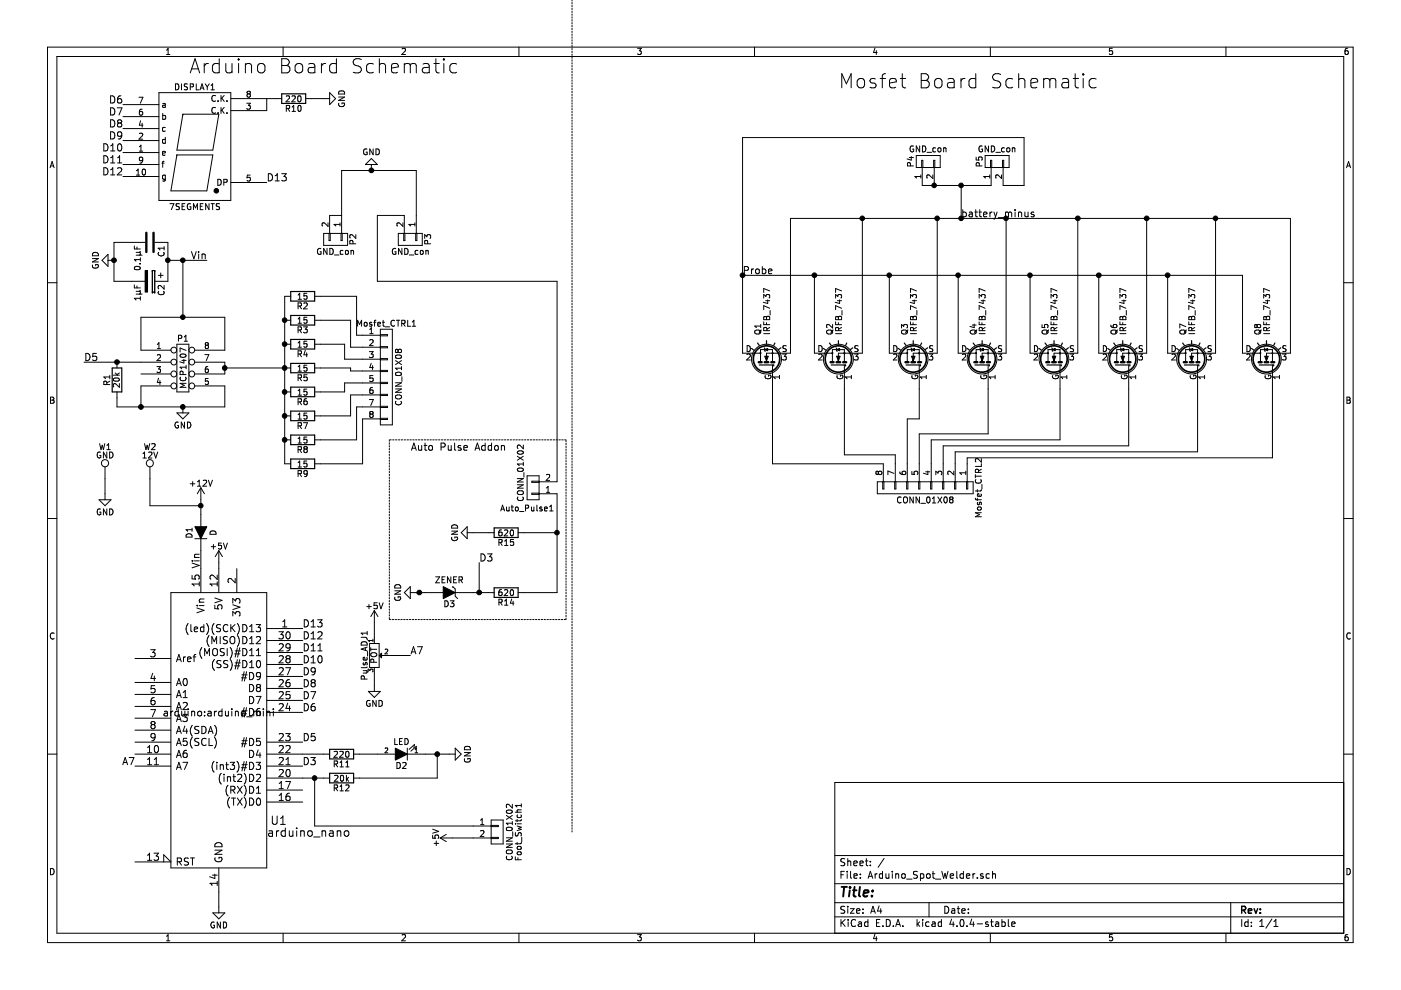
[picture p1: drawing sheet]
EESchema Schematic File Version 2
LIBS:power
LIBS:device
LIBS:transistors
LIBS:conn
LIBS:linear
LIBS:regul
LIBS:74xx
LIBS:cmos4000
LIBS:adc-dac
LIBS:memory
LIBS:xilinx
LIBS:microcontrollers
LIBS:dsp
LIBS:microchip
LIBS:analog_switches
LIBS:motorola
LIBS:texas
LIBS:intel
LIBS:audio
LIBS:interface
LIBS:digital-audio
LIBS:philips
LIBS:display
LIBS:cypress
LIBS:siliconi
LIBS:opto
LIBS:atmel
LIBS:contrib
LIBS:valves
LIBS:Arduino_Spot_Welder-cache
EELAYER 25 0
EELAYER END
$Descr A4 11693 8268
encoding utf-8
Sheet 1 1
Title ""
Date ""
Rev ""
Comp ""
Comment1 ""
Comment2 ""
Comment3 ""
Comment4 ""
$EndDescr
$Comp
L arduino_mini U1
U 1 1
P 1825 5900
F 0 "U1" H 2325 4950 70  0000 C CNN
F 1 "arduino_nano" H 2575 4850 70  0000 C CNN
F 2 "arduino:arduino_mini" H 1825 5850 60  0000 C CNN
F 3 "" H 1825 5900 60  0001 C CNN
	1    1825 5900
	1    0    0    -1  
$EndComp
$Comp
L LTS-6980HR DISPLAY1
U 1 1
P 1625 1275
F 0 "DISPLAY1" H 1625 1825 50  0000 C CNN
F 1 "7SEGMENTS" H 1625 825 50  0000 C CNN
F 2 "Displays_7-Segment:7SegmentLED_LTS6760_LTS6780" H 1625 1275 50  0001 C CNN
F 3 "" H 1625 1275 50  0000 C CNN
	1    1625 1275
	1    0    0    -1  
$EndComp
$Comp
L +12V #PWR01
U 1 1
P 1675 4175
F 0 "#PWR01" H 1675 4025 50  0001 C CNN
F 1 "+12V" H 1675 4315 50  0000 C CNN
F 2 "" H 1675 4175 50  0000 C CNN
F 3 "" H 1675 4175 50  0000 C CNN
	1    1675 4175
	1    0    0    -1  
$EndComp
$Comp
L GND #PWR02
U 1 1
P 1825 7575
F 0 "#PWR02" H 1825 7325 50  0001 C CNN
F 1 "GND" H 1825 7425 50  0000 C CNN
F 2 "" H 1825 7575 50  0000 C CNN
F 3 "" H 1825 7575 50  0000 C CNN
	1    1825 7575
	1    0    0    -1  
$EndComp
$Comp
L D D1
U 1 1
P 1675 4450
F 0 "D1" H 1675 4550 50  0000 C CNN
F 1 "D" H 1675 4350 50  0000 C CNN
F 2 "Diodes_SMD:D_SMA_Handsoldering" H 1675 4450 50  0001 C CNN
F 3 "" H 1675 4450 50  0000 C CNN
	1    1675 4450
	0    -1   -1   0   
$EndComp
$Comp
L LED D2
U 1 1
P 3350 6300
F 0 "D2" H 3350 6400 50  0000 C CNN
F 1 "LED" H 3350 6200 50  0000 C CNN
F 2 "Resistors_SMD:R_1206_HandSoldering" H 3350 6300 50  0001 C CNN
F 3 "" H 3350 6300 50  0000 C CNN
	1    3350 6300
	-1   0    0    1   
$EndComp
$Comp
L R R11
U 1 1
P 2850 6300
F 0 "R11" V 2930 6300 50  0000 C CNN
F 1 "220" V 2850 6300 50  0000 C CNN
F 2 "Resistors_SMD:R_1206_HandSoldering" V 2780 6300 50  0001 C CNN
F 3 "" H 2850 6300 50  0000 C CNN
	1    2850 6300
	0    1    1    0   
$EndComp
$Comp
L GND #PWR03
U 1 1
P 3750 6300
F 0 "#PWR03" H 3750 6050 50  0001 C CNN
F 1 "GND" H 3750 6150 50  0000 C CNN
F 2 "" H 3750 6300 50  0000 C CNN
F 3 "" H 3750 6300 50  0000 C CNN
	1    3750 6300
	0    -1   -1   0   
$EndComp
Text Label 2525 5950 0    60   ~ 0
D6
Text Label 2525 5850 0    60   ~ 0
D7
Text Label 2525 5750 0    60   ~ 0
D8
Text Label 2525 5650 0    60   ~ 0
D9
Text Label 2525 5550 0    60   ~ 0
D10
Text Label 2525 5450 0    60   ~ 0
D11
Text Label 2525 5350 0    60   ~ 0
D12
Text Label 2525 5250 0    60   ~ 0
D13
Text Label 2225 1525 0    60   ~ 0
D13
Text Label 1025 875  2    60   ~ 0
D6
Text Label 1025 975  2    60   ~ 0
D7
Text Label 1025 1075 2    60   ~ 0
D8
Text Label 1025 1175 2    60   ~ 0
D9
Text Label 1025 1275 2    60   ~ 0
D10
Text Label 1025 1375 2    60   ~ 0
D11
Text Label 1025 1475 2    60   ~ 0
D12
$Comp
L GND #PWR04
U 1 1
P 2700 825
F 0 "#PWR04" H 2700 575 50  0001 C CNN
F 1 "GND" H 2700 675 50  0000 C CNN
F 2 "" H 2700 825 50  0000 C CNN
F 3 "" H 2700 825 50  0000 C CNN
	1    2700 825 
	0    -1   -1   0   
$EndComp
$Comp
L R R10
U 1 1
P 2450 825
F 0 "R10" V 2530 825 50  0000 C CNN
F 1 "220" V 2450 825 50  0000 C CNN
F 2 "Resistors_SMD:R_1206_HandSoldering" V 2380 825 50  0001 C CNN
F 3 "" H 2450 825 50  0000 C CNN
	1    2450 825 
	0    1    1    0   
$EndComp
$Comp
L POT Pulse_ADJ1
U 1 1
P 3125 5475
F 0 "Pulse_ADJ1" H 3125 5395 50  0000 C CNN
F 1 "POT" H 3125 5475 50  0000 C CNN
F 2 "pots_own:RK09K1130A5R" H 3125 5475 50  0001 C CNN
F 3 "" H 3125 5475 50  0000 C CNN
	1    3125 5475
	0    1    1    0   
$EndComp
$Comp
L GND #PWR05
U 1 1
P 3125 5725
F 0 "#PWR05" H 3125 5475 50  0001 C CNN
F 1 "GND" H 3125 5575 50  0000 C CNN
F 2 "" H 3125 5725 50  0000 C CNN
F 3 "" H 3125 5725 50  0000 C CNN
	1    3125 5725
	1    0    0    -1  
$EndComp
$Comp
L +5V #PWR06
U 1 1
P 1825 4700
F 0 "#PWR06" H 1825 4550 50  0001 C CNN
F 1 "+5V" H 1825 4840 50  0000 C CNN
F 2 "" H 1825 4700 50  0000 C CNN
F 3 "" H 1825 4700 50  0000 C CNN
	1    1825 4700
	1    0    0    -1  
$EndComp
$Comp
L +5V #PWR07
U 1 1
P 3125 5200
F 0 "#PWR07" H 3125 5050 50  0001 C CNN
F 1 "+5V" H 3125 5340 50  0000 C CNN
F 2 "" H 3125 5200 50  0000 C CNN
F 3 "" H 3125 5200 50  0000 C CNN
	1    3125 5200
	1    0    0    -1  
$EndComp
$Comp
L R R12
U 1 1
P 2850 6500
F 0 "R12" V 2930 6500 50  0000 C CNN
F 1 "20k" V 2850 6500 50  0000 C CNN
F 2 "Resistors_SMD:R_1206_HandSoldering" V 2780 6500 50  0001 C CNN
F 3 "" H 2850 6500 50  0000 C CNN
	1    2850 6500
	0    1    1    0   
$EndComp
$Comp
L CONN_01X02 Foot_Switch1
U 1 1
P 4150 6950
F 0 "Foot_Switch1" V 4325 6950 50  0000 C CNN
F 1 "CONN_01X02" V 4250 6950 50  0000 C CNN
F 2 "Connectors_Molex:Molex_KK-6410-02_02x2.54mm_Straight" H 4150 6950 50  0001 C CNN
F 3 "" H 4150 6950 50  0000 C CNN
	1    4150 6950
	1    0    0    -1  
$EndComp
$Comp
L +5V #PWR08
U 1 1
P 3775 7000
F 0 "#PWR08" H 3775 6850 50  0001 C CNN
F 1 "+5V" H 3775 7140 50  0000 C CNN
F 2 "" H 3775 7000 50  0000 C CNN
F 3 "" H 3775 7000 50  0000 C CNN
	1    3775 7000
	0    -1   -1   0   
$EndComp
$Comp
L CONN_01X02 P2
U 1 1
P 2800 2000
F 0 "P2" H 2800 2150 50  0000 C CNN
F 1 "GND_con" V 2900 2000 50  0000 C CNN
F 2 "Pin_Headers:Pin_Header_Straight_1x02_Pitch2.54mm" H 2800 2000 50  0001 C CNN
F 3 "" H 2800 2000 50  0000 C CNN
	1    2800 2000
	0    1    1    0   
$EndComp
$Comp
L CONN_01X02 P3
U 1 1
P 3425 2000
F 0 "P3" H 3425 2150 50  0000 C CNN
F 1 "GND_con" V 3525 2000 50  0000 C CNN
F 2 "Pin_Headers:Pin_Header_Straight_1x02_Pitch2.54mm" H 3425 2000 50  0001 C CNN
F 3 "" H 3425 2000 50  0000 C CNN
	1    3425 2000
	0    1    1    0   
$EndComp
$Comp
L GND #PWR09
U 1 1
P 3100 1425
F 0 "#PWR09" H 3100 1175 50  0001 C CNN
F 1 "GND" H 3100 1275 50  0000 C CNN
F 2 "" H 3100 1425 50  0000 C CNN
F 3 "" H 3100 1425 50  0000 C CNN
	1    3100 1425
	-1   0    0    1   
$EndComp
$Comp
L DIL8 P1
U 1 1
P 1525 3075
F 0 "P1" H 1525 3325 50  0000 C CNN
F 1 "MCP1407" V 1525 3075 50  0000 C CNN
F 2 "Housings_DIP:DIP-8_W7.62mm_Socket_LongPads" H 1525 3075 50  0001 C CNN
F 3 "" H 1525 3075 50  0000 C CNN
	1    1525 3075
	1    0    0    -1  
$EndComp
$Comp
L GND #PWR010
U 1 1
P 1525 3400
F 0 "#PWR010" H 1525 3150 50  0001 C CNN
F 1 "GND" H 1525 3250 50  0000 C CNN
F 2 "" H 1525 3400 50  0000 C CNN
F 3 "" H 1525 3400 50  0000 C CNN
	1    1525 3400
	1    0    0    -1  
$EndComp
$Comp
L C C1
U 1 1
P 1250 2025
F 0 "C1" H 1275 2125 50  0000 L CNN
F 1 "0.1µF" H 1275 1925 50  0000 L CNN
F 2 "Capacitors_SMD:C_1210_HandSoldering" H 1288 1875 50  0001 C CNN
F 3 "" H 1250 2025 50  0000 C CNN
	1    1250 2025
	0    1    1    0   
$EndComp
$Comp
L CP C2
U 1 1
P 1250 2350
F 0 "C2" H 1275 2450 50  0000 L CNN
F 1 "1µF" H 1275 2250 50  0000 L CNN
F 2 "Capacitors_ThroughHole:C_Disc_D7.5mm_W5.0mm_P5.00mm" H 1288 2200 50  0001 C CNN
F 3 "" H 1250 2350 50  0000 C CNN
	1    1250 2350
	0    1    1    0   
$EndComp
$Comp
L GND #PWR011
U 1 1
P 950 2175
F 0 "#PWR011" H 950 1925 50  0001 C CNN
F 1 "GND" H 950 2025 50  0000 C CNN
F 2 "" H 950 2175 50  0000 C CNN
F 3 "" H 950 2175 50  0000 C CNN
	1    950  2175
	0    1    1    0   
$EndComp
Text Label 1675 4750 1    60   ~ 0
Vin
Text Label 1725 2175 2    60   ~ 0
Vin
Text Label 2525 6200 0    60   ~ 0
D5
$Comp
L R R1
U 1 1
P 975 3175
F 0 "R1" V 1055 3175 50  0000 C CNN
F 1 "20k" V 975 3175 50  0000 C CNN
F 2 "Resistors_SMD:R_1206_HandSoldering" V 905 3175 50  0001 C CNN
F 3 "" H 975 3175 50  0000 C CNN
	1    975  3175
	-1   0    0    1   
$EndComp
Text Label 700  3025 0    60   ~ 0
D5
$Comp
L R R2
U 1 1
P 2525 2475
F 0 "R2" V 2605 2475 50  0000 C CNN
F 1 "15" V 2525 2475 50  0000 C CNN
F 2 "Resistors_SMD:R_1206_HandSoldering" V 2455 2475 50  0001 C CNN
F 3 "" H 2525 2475 50  0000 C CNN
	1    2525 2475
	0    1    1    0   
$EndComp
$Comp
L R R3
U 1 1
P 2525 2675
F 0 "R3" V 2605 2675 50  0000 C CNN
F 1 "15" V 2525 2675 50  0000 C CNN
F 2 "Resistors_SMD:R_1206_HandSoldering" V 2455 2675 50  0001 C CNN
F 3 "" H 2525 2675 50  0000 C CNN
	1    2525 2675
	0    1    1    0   
$EndComp
$Comp
L R R4
U 1 1
P 2525 2875
F 0 "R4" V 2605 2875 50  0000 C CNN
F 1 "15" V 2525 2875 50  0000 C CNN
F 2 "Resistors_SMD:R_1206_HandSoldering" V 2455 2875 50  0001 C CNN
F 3 "" H 2525 2875 50  0000 C CNN
	1    2525 2875
	0    1    1    0   
$EndComp
$Comp
L R R5
U 1 1
P 2525 3075
F 0 "R5" V 2605 3075 50  0000 C CNN
F 1 "15" V 2525 3075 50  0000 C CNN
F 2 "Resistors_SMD:R_1206_HandSoldering" V 2455 3075 50  0001 C CNN
F 3 "" H 2525 3075 50  0000 C CNN
	1    2525 3075
	0    1    1    0   
$EndComp
$Comp
L R R6
U 1 1
P 2525 3275
F 0 "R6" V 2605 3275 50  0000 C CNN
F 1 "15" V 2525 3275 50  0000 C CNN
F 2 "Resistors_SMD:R_1206_HandSoldering" V 2455 3275 50  0001 C CNN
F 3 "" H 2525 3275 50  0000 C CNN
	1    2525 3275
	0    1    1    0   
$EndComp
$Comp
L R R7
U 1 1
P 2525 3475
F 0 "R7" V 2605 3475 50  0000 C CNN
F 1 "15" V 2525 3475 50  0000 C CNN
F 2 "Resistors_SMD:R_1206_HandSoldering" V 2455 3475 50  0001 C CNN
F 3 "" H 2525 3475 50  0000 C CNN
	1    2525 3475
	0    1    1    0   
$EndComp
$Comp
L R R8
U 1 1
P 2525 3675
F 0 "R8" V 2605 3675 50  0000 C CNN
F 1 "15" V 2525 3675 50  0000 C CNN
F 2 "Resistors_SMD:R_1206_HandSoldering" V 2455 3675 50  0001 C CNN
F 3 "" H 2525 3675 50  0000 C CNN
	1    2525 3675
	0    1    1    0   
$EndComp
$Comp
L R R9
U 1 1
P 2525 3875
F 0 "R9" V 2605 3875 50  0000 C CNN
F 1 "15" V 2525 3875 50  0000 C CNN
F 2 "Resistors_SMD:R_1206_HandSoldering" V 2455 3875 50  0001 C CNN
F 3 "" H 2525 3875 50  0000 C CNN
	1    2525 3875
	0    1    1    0   
$EndComp
$Comp
L CONN_01X08 Mosfet_CTRL1
U 1 1
P 3225 3150
F 0 "Mosfet_CTRL1" H 3225 3600 50  0000 C CNN
F 1 "CONN_01X08" V 3325 3150 50  0000 C CNN
F 2 "pots_own:Pin_Header_Straight_1x08_Pitch2.54mm_Large_Pads" H 3225 3150 50  0001 C CNN
F 3 "" H 3225 3150 50  0000 C CNN
	1    3225 3150
	1    0    0    -1  
$EndComp
$Comp
L TEST_1P W2
U 1 1
P 1250 4000
F 0 "W2" H 1250 4270 50  0000 C CNN
F 1 "12V" H 1250 4200 50  0000 C CNN
F 2 "Wire_Pads:SolderWirePad_single_1mmDrill" H 1450 4000 50  0001 C CNN
F 3 "" H 1450 4000 50  0000 C CNN
	1    1250 4000
	1    0    0    -1  
$EndComp
$Comp
L TEST_1P W1
U 1 1
P 875 4000
F 0 "W1" H 875 4270 50  0000 C CNN
F 1 "GND" H 875 4200 50  0000 C CNN
F 2 "Wire_Pads:SolderWirePad_single_1mmDrill" H 1075 4000 50  0001 C CNN
F 3 "" H 1075 4000 50  0000 C CNN
	1    875  4000
	1    0    0    -1  
$EndComp
$Comp
L GND #PWR012
U 1 1
P 875 4125
F 0 "#PWR012" H 875 3875 50  0001 C CNN
F 1 "GND" H 875 3975 50  0000 C CNN
F 2 "" H 875 4125 50  0000 C CNN
F 3 "" H 875 4125 50  0000 C CNN
	1    875  4125
	1    0    0    -1  
$EndComp
Text Notes 1575 625  0    118  ~ 0
Arduino Board Schematic
Text Notes 7000 750  0    118  ~ 0
Mosfet Board Schematic
$Comp
L CONN_01X08 Mosfet_CTRL2
U 1 1
P 7725 4075
F 0 "Mosfet_CTRL2" H 7725 4525 50  0000 C CNN
F 1 "CONN_01X08" V 7825 4075 50  0000 C CNN
F 2 "pots_own:Pin_Header_Straight_1x08_Pitch2.54mm_Large_Pads" H 7725 4075 50  0001 C CNN
F 3 "" H 7725 4075 50  0000 C CNN
	1    7725 4075
	0    1    1    0   
$EndComp
$Comp
L IRF540N Q2
U 1 1
P 7000 3050
F 0 "Q2" H 7250 3125 50  0000 L CNN
F 1 "IRFB_7437" H 7250 3050 50  0000 L CNN
F 2 "pots_own:TO-220__long_Neutral123_Horizontal_LargePads" H 7250 2975 50  0001 L CIN
F 3 "" H 7000 3050 50  0000 L CNN
	1    7000 3050
	0    -1   -1   0   
$EndComp
$Comp
L IRF540N Q3
U 1 1
P 7625 3050
F 0 "Q3" H 7875 3125 50  0000 L CNN
F 1 "IRFB_7437" H 7875 3050 50  0000 L CNN
F 2 "pots_own:TO-220__long_Neutral123_Horizontal_LargePads" H 7875 2975 50  0001 L CIN
F 3 "" H 7625 3050 50  0000 L CNN
	1    7625 3050
	0    -1   -1   0   
$EndComp
$Comp
L IRF540N Q4
U 1 1
P 8200 3050
F 0 "Q4" H 8450 3125 50  0000 L CNN
F 1 "IRFB_7437" H 8450 3050 50  0000 L CNN
F 2 "pots_own:TO-220__long_Neutral123_Horizontal_LargePads" H 8450 2975 50  0001 L CIN
F 3 "" H 8200 3050 50  0000 L CNN
	1    8200 3050
	0    -1   -1   0   
$EndComp
$Comp
L IRF540N Q5
U 1 1
P 8800 3050
F 0 "Q5" H 9050 3125 50  0000 L CNN
F 1 "IRFB_7437" H 9050 3050 50  0000 L CNN
F 2 "pots_own:TO-220__long_Neutral123_Horizontal_LargePads" H 9050 2975 50  0001 L CIN
F 3 "" H 8800 3050 50  0000 L CNN
	1    8800 3050
	0    -1   -1   0   
$EndComp
$Comp
L IRF540N Q6
U 1 1
P 9375 3050
F 0 "Q6" H 9625 3125 50  0000 L CNN
F 1 "IRFB_7437" H 9625 3050 50  0000 L CNN
F 2 "pots_own:TO-220__long_Neutral123_Horizontal_LargePads" H 9625 2975 50  0001 L CIN
F 3 "" H 9375 3050 50  0000 L CNN
	1    9375 3050
	0    -1   -1   0   
$EndComp
$Comp
L IRF540N Q7
U 1 1
P 9950 3050
F 0 "Q7" H 10200 3125 50  0000 L CNN
F 1 "IRFB_7437" H 10200 3050 50  0000 L CNN
F 2 "pots_own:TO-220__long_Neutral123_Horizontal_LargePads" H 10200 2975 50  0001 L CIN
F 3 "" H 9950 3050 50  0000 L CNN
	1    9950 3050
	0    -1   -1   0   
$EndComp
$Comp
L IRF540N Q8
U 1 1
P 10575 3050
F 0 "Q8" H 10825 3125 50  0000 L CNN
F 1 "IRFB_7437" H 10825 3050 50  0000 L CNN
F 2 "pots_own:TO-220__long_Neutral123_Horizontal_LargePads" H 10825 2975 50  0001 L CIN
F 3 "" H 10575 3050 50  0000 L CNN
	1    10575 3050
	0    -1   -1   0   
$EndComp
$Comp
L IRF540N Q1
U 1 1
P 6400 3050
F 0 "Q1" H 6650 3125 50  0000 L CNN
F 1 "IRFB_7437" H 6650 3050 50  0000 L CNN
F 2 "pots_own:TO-220__long_Neutral123_Horizontal_LargePads" H 6650 2975 50  0001 L CIN
F 3 "" H 6400 3050 50  0000 L CNN
	1    6400 3050
	0    -1   -1   0   
$EndComp
$Comp
L CONN_01X02 P4
U 1 1
P 7750 1350
F 0 "P4" H 7750 1500 50  0000 C CNN
F 1 "GND_con" V 7850 1350 50  0000 C CNN
F 2 "Pin_Headers:Pin_Header_Straight_1x02_Pitch2.54mm" H 7750 1350 50  0001 C CNN
F 3 "" H 7750 1350 50  0000 C CNN
	1    7750 1350
	0    -1   -1   0   
$EndComp
$Comp
L CONN_01X02 P5
U 1 1
P 8325 1350
F 0 "P5" H 8325 1500 50  0000 C CNN
F 1 "GND_con" V 8425 1350 50  0000 C CNN
F 2 "Pin_Headers:Pin_Header_Straight_1x02_Pitch2.54mm" H 8325 1350 50  0001 C CNN
F 3 "" H 8325 1350 50  0000 C CNN
	1    8325 1350
	0    -1   -1   0   
$EndComp
Text Label 8025 1825 0    60   ~ 0
battery_minus
Text Label 6200 2300 0    60   ~ 0
Probe
Text Label 1125 6400 2    60   ~ 0
A7
Text Label 3425 5475 0    60   ~ 0
A7
Text Label 2525 6400 0    60   ~ 0
D3
$Comp
L R R14
U 1 1
P 4225 4950
F 0 "R14" V 4305 4950 50  0000 C CNN
F 1 "620" V 4225 4950 50  0000 C CNN
F 2 "Resistors_SMD:R_1206_HandSoldering" V 4155 4950 50  0001 C CNN
F 3 "" H 4225 4950 50  0000 C CNN
	1    4225 4950
	0    1    1    0   
$EndComp
Text Label 4000 4700 0    60   ~ 0
D3
$Comp
L GND #PWR013
U 1 1
P 3475 4950
F 0 "#PWR013" H 3475 4700 50  0001 C CNN
F 1 "GND" H 3475 4800 50  0000 C CNN
F 2 "" H 3475 4950 50  0000 C CNN
F 3 "" H 3475 4950 50  0000 C CNN
	1    3475 4950
	0    1    1    0   
$EndComp
$Comp
L CONN_01X02 Auto_Pulse1
U 1 1
P 4450 4075
F 0 "Auto_Pulse1" H 4500 4250 50  0000 C CNN
F 1 "CONN_01X02" V 4550 3950 50  0000 C CNN
F 2 "Pin_Headers:Pin_Header_Straight_1x02_Pitch2.54mm" H 4450 4075 50  0001 C CNN
F 3 "" H 4450 4075 50  0000 C CNN
	1    4450 4075
	-1   0    0    1   
$EndComp
$Comp
L R R15
U 1 1
P 4225 4450
F 0 "R15" V 4305 4450 50  0000 C CNN
F 1 "620" V 4225 4450 50  0000 C CNN
F 2 "Resistors_SMD:R_1206_HandSoldering" V 4155 4450 50  0001 C CNN
F 3 "" H 4225 4450 50  0000 C CNN
	1    4225 4450
	0    1    1    0   
$EndComp
$Comp
L GND #PWR014
U 1 1
P 3950 4450
F 0 "#PWR014" H 3950 4200 50  0001 C CNN
F 1 "GND" H 3950 4300 50  0000 C CNN
F 2 "" H 3950 4450 50  0000 C CNN
F 3 "" H 3950 4450 50  0000 C CNN
	1    3950 4450
	0    1    1    0   
$EndComp
Text Notes 4225 3775 2    60   ~ 0
Auto Pulse Addon
Wire Wire Line
	1675 4175 1675 4300
Wire Wire Line
	1675 4600 1675 4750
Wire Wire Line
	1825 7575 1825 7450
Wire Wire Line
	2525 6300 2700 6300
Wire Wire Line
	3000 6300 3150 6300
Wire Wire Line
	3550 6300 3750 6300
Wire Wire Line
	2225 825  2300 825 
Wire Wire Line
	2600 825  2700 825 
Wire Wire Line
	3125 5725 3125 5625
Wire Wire Line
	1825 4750 1825 4700
Wire Wire Line
	3125 5325 3125 5200
Wire Wire Line
	3275 5475 3425 5475
Wire Wire Line
	2700 6500 2525 6500
Wire Wire Line
	3000 6500 3650 6500
Wire Wire Line
	3650 6500 3650 6300
Connection ~ 3650 6300
Wire Wire Line
	2625 6500 2625 6900
Wire Wire Line
	2625 6900 3950 6900
Connection ~ 2625 6500
Wire Wire Line
	3775 7000 3950 7000
Wire Wire Line
	2750 1800 2850 1800
Wire Wire Line
	2850 1800 2850 1425
Wire Wire Line
	2850 1425 3475 1425
Connection ~ 3100 1425
Wire Wire Line
	1175 3225 1175 3400
Wire Wire Line
	975  3400 1875 3400
Wire Wire Line
	1875 3400 1875 3225
Connection ~ 1525 3400
Wire Wire Line
	1175 2925 1175 2650
Wire Wire Line
	1175 2650 1875 2650
Wire Wire Line
	1875 2650 1875 2925
Wire Wire Line
	950  2350 1100 2350
Wire Wire Line
	950  2025 950  2350
Wire Wire Line
	950  2025 1100 2025
Connection ~ 950  2175
Wire Wire Line
	1400 2350 1400 2025
Wire Wire Line
	1400 2175 1725 2175
Wire Wire Line
	1525 2175 1525 2650
Connection ~ 1525 2650
Connection ~ 1400 2175
Connection ~ 1525 2175
Wire Wire Line
	1875 3025 1875 3125
Wire Wire Line
	975  3325 975  3400
Connection ~ 1175 3400
Wire Wire Line
	700  3025 1175 3025
Connection ~ 975  3025
Wire Wire Line
	2375 2475 2375 3875
Connection ~ 2375 2675
Connection ~ 2375 2875
Connection ~ 2375 3075
Connection ~ 2375 3275
Connection ~ 2375 3475
Connection ~ 2375 3675
Wire Wire Line
	1875 3075 2375 3075
Connection ~ 1875 3075
Wire Wire Line
	2675 2475 2975 2475
Wire Wire Line
	2975 2475 2975 2800
Wire Wire Line
	2975 2800 3025 2800
Wire Wire Line
	2675 3075 2925 3075
Wire Wire Line
	2925 3075 2925 3100
Wire Wire Line
	2925 3100 3025 3100
Wire Wire Line
	2675 3875 3025 3875
Wire Wire Line
	3025 3875 3025 3500
Wire Wire Line
	2675 3675 2975 3675
Wire Wire Line
	2975 3675 2975 3400
Wire Wire Line
	2975 3400 3025 3400
Wire Wire Line
	2675 3475 2925 3475
Wire Wire Line
	2925 3475 2925 3300
Wire Wire Line
	2925 3300 3025 3300
Wire Wire Line
	2675 3275 2875 3275
Wire Wire Line
	2875 3275 2875 3200
Wire Wire Line
	2875 3200 3025 3200
Wire Wire Line
	2675 2675 2925 2675
Wire Wire Line
	2925 2675 2925 2900
Wire Wire Line
	2925 2900 3025 2900
Wire Wire Line
	2675 2875 2875 2875
Wire Wire Line
	2875 2875 2875 3000
Wire Wire Line
	2875 3000 3025 3000
Wire Wire Line
	2225 925  2225 825 
Wire Wire Line
	1250 4000 1250 4225
Wire Wire Line
	1250 4225 1675 4225
Connection ~ 1675 4225
Wire Wire Line
	875  4125 875  4000
Wire Notes Line
	4775 -350 4775 6950
Wire Wire Line
	6450 3250 6450 3875
Wire Wire Line
	6450 3875 7375 3875
Wire Wire Line
	7050 3250 7050 3800
Wire Wire Line
	7050 3800 7475 3800
Wire Wire Line
	7475 3800 7475 3875
Wire Wire Line
	7675 3250 7675 3500
Wire Wire Line
	7675 3500 7575 3500
Wire Wire Line
	7575 3500 7575 3875
Wire Wire Line
	8250 3250 8250 3625
Wire Wire Line
	8250 3625 7675 3625
Wire Wire Line
	7675 3625 7675 3875
Wire Wire Line
	8850 3250 8850 3675
Wire Wire Line
	8850 3675 7775 3675
Wire Wire Line
	7775 3675 7775 3875
Wire Wire Line
	9425 3250 9425 3725
Wire Wire Line
	9425 3725 7875 3725
Wire Wire Line
	7875 3725 7875 3875
Wire Wire Line
	10000 3250 10000 3775
Wire Wire Line
	10000 3775 7975 3775
Wire Wire Line
	7975 3775 7975 3875
Wire Wire Line
	10625 3250 10625 3825
Wire Wire Line
	10625 3825 8075 3825
Wire Wire Line
	8075 3825 8075 3875
Connection ~ 7800 1550
Wire Wire Line
	8025 1550 8025 1825
Connection ~ 8025 1550
Wire Wire Line
	8400 1825 8400 2950
Wire Wire Line
	6600 1825 10775 1825
Wire Wire Line
	7825 1825 7825 2950
Connection ~ 8025 1825
Wire Wire Line
	7200 1825 7200 2950
Connection ~ 7825 1825
Wire Wire Line
	6600 1825 6600 2950
Connection ~ 7200 1825
Wire Wire Line
	9000 1825 9000 2950
Connection ~ 8400 1825
Wire Wire Line
	9575 1825 9575 2950
Connection ~ 9000 1825
Wire Wire Line
	10150 1825 10150 2950
Connection ~ 9575 1825
Wire Wire Line
	10775 1825 10775 2950
Connection ~ 10150 1825
Wire Wire Line
	6200 1150 6200 2950
Wire Wire Line
	6200 2300 10375 2300
Wire Wire Line
	10375 2300 10375 2950
Wire Wire Line
	9750 2950 9750 2300
Connection ~ 9750 2300
Wire Wire Line
	9175 2950 9175 2300
Connection ~ 9175 2300
Wire Wire Line
	8600 2950 8600 2300
Connection ~ 8600 2300
Wire Wire Line
	8000 2950 8000 2300
Connection ~ 8000 2300
Wire Wire Line
	7425 2950 7425 2300
Connection ~ 7425 2300
Wire Wire Line
	6800 2950 6800 2300
Connection ~ 6800 2300
Wire Wire Line
	4075 4950 3950 4950
Wire Wire Line
	4650 4950 4375 4950
Wire Wire Line
	4000 4950 4000 4700
Connection ~ 4000 4950
Wire Wire Line
	4650 4125 4650 4950
Wire Notes Line
	3250 5175 4725 5175
Wire Notes Line
	4725 5175 4725 3675
Wire Notes Line
	4725 3675 3250 3675
Wire Notes Line
	3250 3675 3250 5175
Wire Wire Line
	7700 1550 8275 1550
Wire Wire Line
	6200 1150 8550 1150
Connection ~ 6200 2300
Wire Wire Line
	3475 1425 3475 1800
Wire Wire Line
	3375 1800 3150 1800
Wire Wire Line
	3150 1800 3150 2350
Wire Wire Line
	3150 2350 4650 2350
Wire Wire Line
	8550 1150 8550 1550
Wire Wire Line
	8550 1550 8375 1550
Wire Wire Line
	4650 4450 4375 4450
Wire Wire Line
	4075 4450 3950 4450
Connection ~ 4650 4450
Wire Wire Line
	4650 2350 4650 4025
$Comp
L ZENER D3
U 1 1
P 3750 4950
F 0 "D3" H 3750 5050 50  0000 C CNN
F 1 "ZENER" H 3750 4850 50  0000 C CNN
F 2 "Diodes_SMD:D_MiniMELF_Handsoldering" H 3750 4950 50  0001 C CNN
F 3 "" H 3750 4950 50  0000 C CNN
	1    3750 4950
	-1   0    0    1   
$EndComp
Connection ~ 3500 4950
Wire Wire Line
	3475 4950 3550 4950
$EndSCHEMATC
